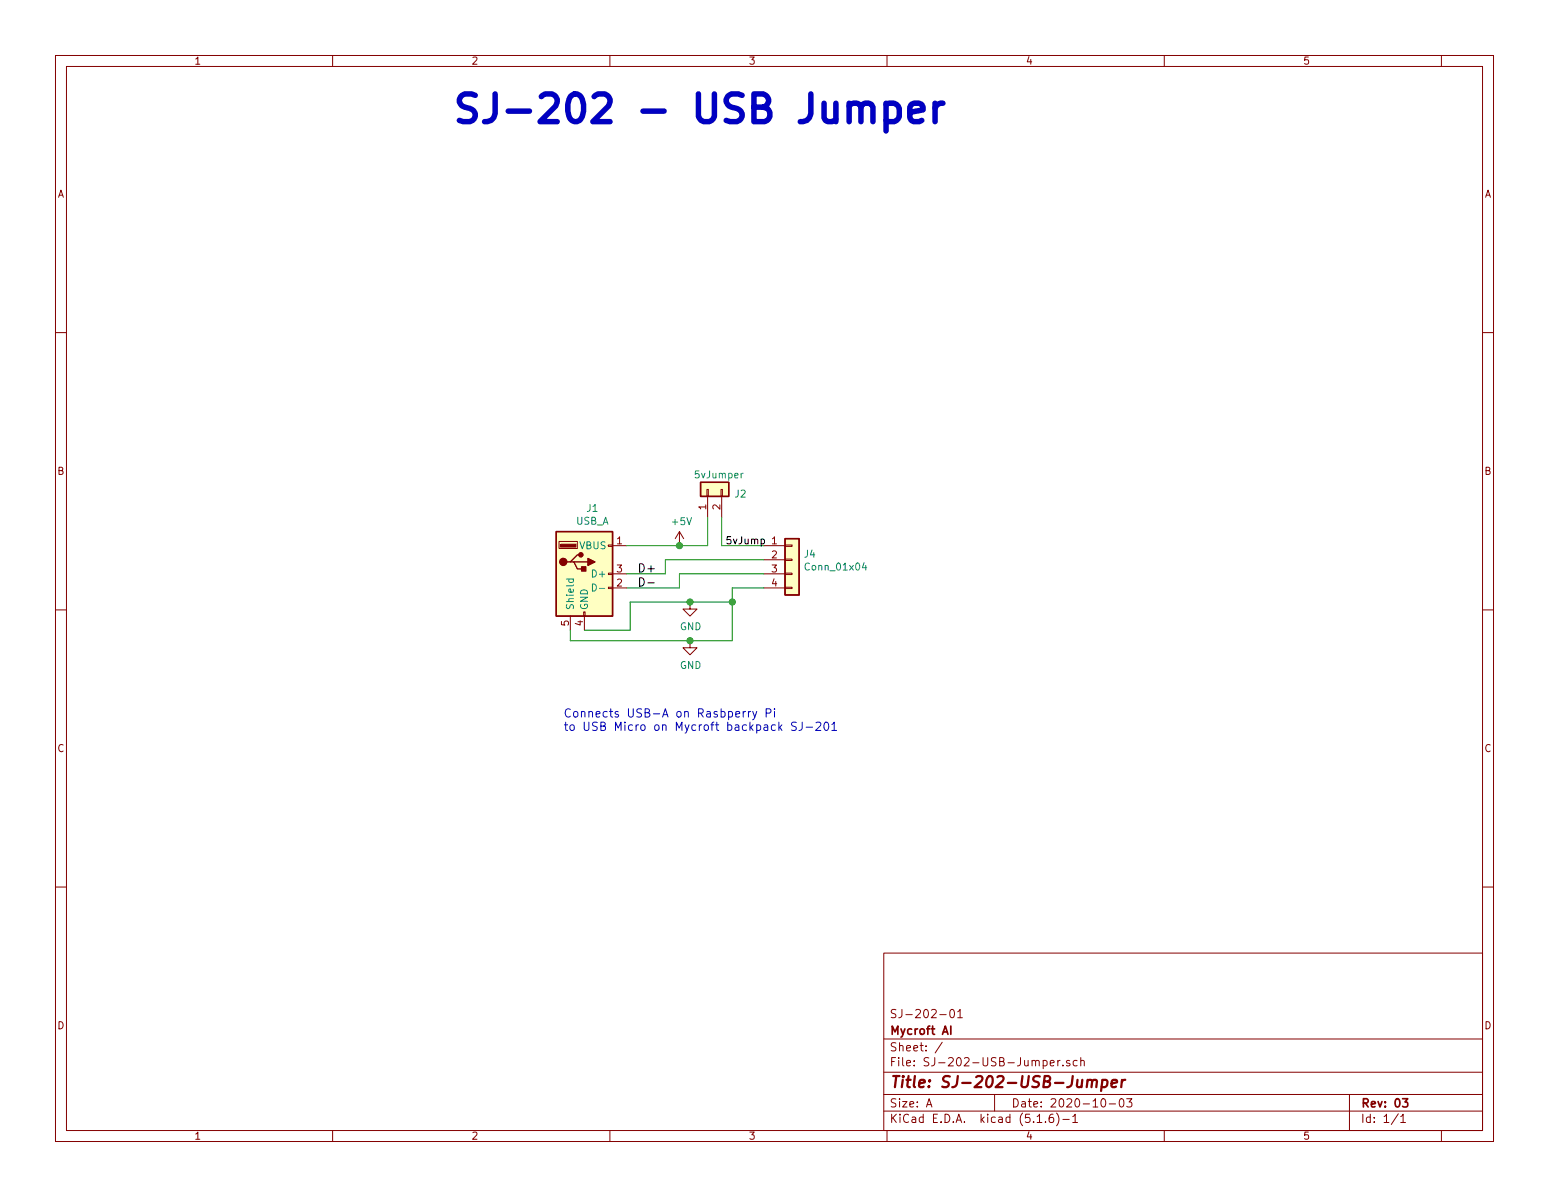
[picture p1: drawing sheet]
EESchema Schematic File Version 4
EELAYER 30 0
EELAYER END
$Descr A 11000 8500
encoding utf-8
Sheet 1 1
Title "SJ-202-USB-Jumper"
Date "2020-10-03"
Rev "03"
Comp "Mycroft AI"
Comment1 "SJ-202-01"
Comment2 ""
Comment3 ""
Comment4 ""
$EndDescr
$Comp
L Connector:USB_A J1
U 1 1
P 4150 4075
F 0 "J1" H 4207 4542 50  0000 C CNN
F 1 "USB_A" H 4207 4451 50  0000 C CNN
F 2 "libraries:USB_A_Female_UE27AC54100" H 4300 4025 50  0001 C CNN
F 3 "https://www.digikey.com/product-detail/en/0480372200/WM3983CT-ND/2421836" H 4300 4025 50  0001 C CNN
F 4 "WM3983CT-ND" H 4150 4075 50  0001 C CNN "Digikey"
F 5 "U-G-04WS-W-03" H 4150 4075 50  0001 C CNN "MPN"
F 6 "https://lcsc.com/product-detail/Others_Korean-Hroparts-Elec-U-G-04WS-W-03_C283548.html" H 4150 4075 50  0001 C CNN "Link"
F 7 "0480372200" H 4150 4075 50  0001 C CNN "Tempo"
	1    4150 4075
	1    0    0    -1  
$EndComp
Wire Wire Line
	4825 4175 4450 4175
Wire Wire Line
	5200 4275 4900 4275
Wire Wire Line
	4475 4275 4475 4475
Wire Wire Line
	4050 4475 4050 4550
$Comp
L power:GND #PWR0101
U 1 1
P 4900 4550
F 0 "#PWR0101" H 4900 4300 50  0001 C CNN
F 1 "GND" H 4905 4377 50  0000 C CNN
F 2 "" H 4900 4550 50  0001 C CNN
F 3 "" H 4900 4550 50  0001 C CNN
	1    4900 4550
	1    0    0    -1  
$EndComp
Connection ~ 4900 4550
Wire Wire Line
	4900 4550 5200 4550
$Comp
L power:+5V #PWR0102
U 1 1
P 4825 3875
F 0 "#PWR0102" H 4825 3725 50  0001 C CNN
F 1 "+5V" H 4840 4048 50  0000 C CNN
F 2 "" H 4825 3875 50  0001 C CNN
F 3 "" H 4825 3875 50  0001 C CNN
	1    4825 3875
	1    0    0    -1  
$EndComp
Wire Wire Line
	4825 3875 4450 3875
Text Notes 3200 900  0    197  ~ 39
SJ-202 - USB Jumper 
Text Notes 4000 5200 0    59   ~ 0
Connects USB-A on Rasbperry Pi\nto USB Micro on Mycroft backpack SJ-201
Wire Wire Line
	4475 4475 4150 4475
Wire Wire Line
	4050 4550 4900 4550
$Comp
L power:GND #PWR0103
U 1 1
P 4900 4275
F 0 "#PWR0103" H 4900 4025 50  0001 C CNN
F 1 "GND" H 4905 4102 50  0000 C CNN
F 2 "" H 4900 4275 50  0001 C CNN
F 3 "" H 4900 4275 50  0001 C CNN
	1    4900 4275
	1    0    0    -1  
$EndComp
Connection ~ 4900 4275
Wire Wire Line
	4900 4275 4475 4275
Text Label 4525 4175 0    59   ~ 0
D-
Text Label 4525 4075 0    59   ~ 0
D+
$Comp
L Connector_Generic:Conn_01x04 J4
U 1 1
P 5625 3975
F 0 "J4" H 5705 4017 50  0000 L CNN
F 1 "Conn_01x04" H 5705 3926 50  0000 L CNN
F 2 "Connector_PinHeader_2.54mm:PinHeader_1x04_P2.54mm_Vertical" H 5625 3975 50  0001 C CNN
F 3 "~" H 5625 3975 50  0001 C CNN
F 4 "210-91-04GB01" H 5625 3975 50  0001 C CNN "MPN"
F 5 "C390680" H 5625 3975 50  0001 C CNN "LCSC"
F 6 "https://lcsc.com/product-detail/Pin-Header-Female-Header_PINREX-210-91-04GB01_C390680.html" H 5625 3975 50  0001 C CNN "Link"
	1    5625 3975
	1    0    0    -1  
$EndComp
$Comp
L Connector_Generic:Conn_01x02 J2
U 1 1
P 5025 3475
F 0 "J2" V 4989 3287 50  0000 R CNN
F 1 "5vJumper" V 5125 3575 50  0000 R CNN
F 2 "Jumper:SolderJumper-2_P1.3mm_Open_TrianglePad1.0x1.5mm" H 5025 3475 50  0001 C CNN
F 3 "~" H 5025 3475 50  0001 C CNN
F 4 "DNP" H 5025 3475 50  0001 C CNN "MPN"
	1    5025 3475
	0    -1   -1   0   
$EndComp
Wire Wire Line
	5025 3675 5025 3875
Wire Wire Line
	5025 3875 4825 3875
Connection ~ 4825 3875
Wire Wire Line
	5125 3675 5125 3875
Connection ~ 5200 4275
Wire Wire Line
	5200 4275 5200 4550
Wire Wire Line
	5200 4175 5200 4275
Wire Wire Line
	4825 4075 4825 4175
Wire Wire Line
	4725 3975 4725 4075
Wire Wire Line
	4725 4075 4450 4075
Text Label 5150 3875 0    51   ~ 0
5vJump
Wire Wire Line
	5125 3875 5425 3875
Wire Wire Line
	4725 3975 5425 3975
Wire Wire Line
	4825 4075 5425 4075
Wire Wire Line
	5200 4175 5425 4175
$EndSCHEMATC
